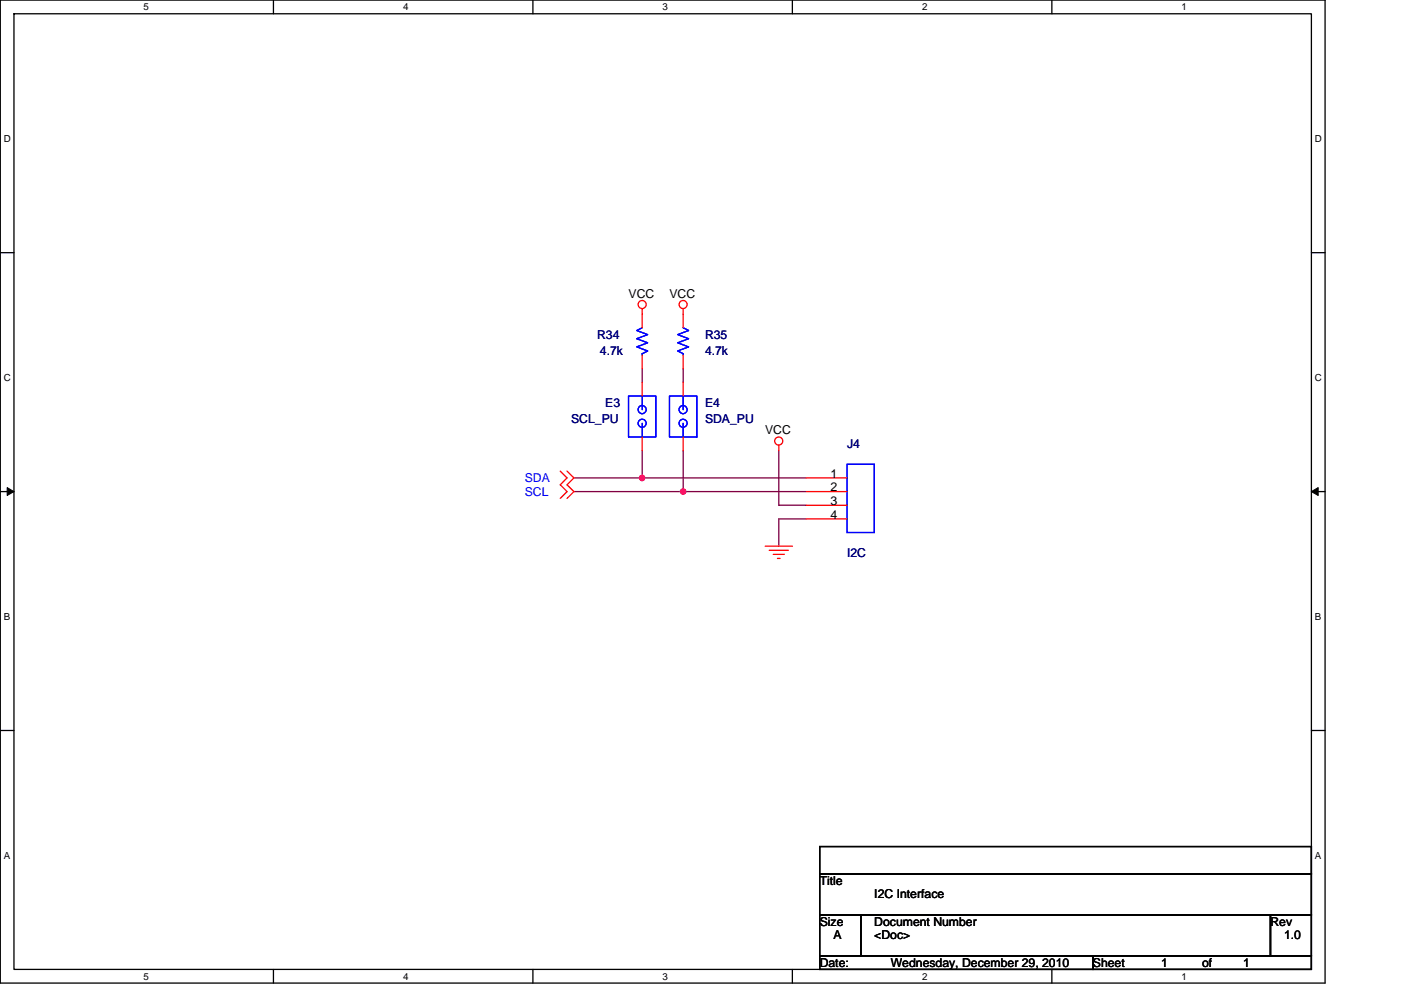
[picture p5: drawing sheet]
<svg xmlns="http://www.w3.org/2000/svg" width="297mm" height="210mm" viewBox="0 0 297 210" stroke-linecap="round" stroke-linejoin="round" font-family="sans-serif">
<path d="M.1 0h280.8v208.5h-280.8zM3 2.9h275v202.7h-275z" fill="none" stroke="#000" stroke-width=".28"/>
<g fill="#fff">
<path d="M30.5 .3h1.1v2.3h-1.1z"/>
<path d="M30.5 205.9h1.1v2.3h-1.1z"/>
</g>
<path d="M58 0v2.9M58 205.6v2.9" fill="none" stroke="#000" stroke-width=".28"/>
<g fill="#fff">
<path d="M85.5 .3h1.1v2.3h-1.1z"/>
<path d="M85.5 205.9h1.1v2.3h-1.1z"/>
</g>
<path d="M113 0v2.9M113 205.6v2.9" fill="none" stroke="#000" stroke-width=".28"/>
<g fill="#fff">
<path d="M140.5 .3h1.1v2.3h-1.1z"/>
<path d="M140.5 205.9h1.1v2.3h-1.1z"/>
</g>
<path d="M168 0v2.9M168 205.6v2.9" fill="none" stroke="#000" stroke-width=".28"/>
<g fill="#fff">
<path d="M195.5 .3h1.2v2.3h-1.2z"/>
<path d="M195.5 205.9h1.2v2.3h-1.2z"/>
</g>
<path d="M223 0v2.9M223 205.6v2.9" fill="none" stroke="#000" stroke-width=".28"/>
<g fill="#fff">
<path d="M250.5 .3h1.2v2.3h-1.2z"/>
<path d="M250.5 205.9h1.2v2.3h-1.2z"/>
<path d="M.8 28.3h1.5v2.3h-1.5z"/>
<path d="M278.8 28.3h1.5v2.3h-1.5z"/>
<path d="M.8 78.9h1.5v2.3h-1.5z"/>
<path d="M278.8 78.9h1.5v2.3h-1.5z"/>
</g>
<path d="M.1 53.6h2.9M278 53.6h2.9" fill="none" stroke="#000" stroke-width=".28"/>
<g fill="#fff">
<path d="M.8 129.6h1.4v2.3h-1.4z"/>
<path d="M278.8 129.6h1.4v2.3h-1.4z"/>
</g>
<path d="M.1 104.3h2.9M278 104.3h2.9" fill="none" stroke="#000" stroke-width=".28"/>
<path d="M1.5 103.4l1.5 .9-1.5 .8zM278 104.3l1.5-.9v1.7z" fill="#000" stroke="#000" stroke-width=".21"/>
<g fill="#fff">
<path d="M.8 180.3h1.4v2.3h-1.4z"/>
<path d="M278.8 180.3h1.4v2.3h-1.4z"/>
</g>
<path d="M.1 154.9h2.9M278 154.9h2.9M173.8 179.6h104.2v5.7h-104.2zM173.8 194h8.7v8.7h-8.7zM173.8 185.3h104.2v8.7h-104.2zM182.5 194h86.9v8.7h-86.9zM269.4 194h8.6v8.7h-8.6zM173.8 202.7h57.9v2.9h-57.9zM231.7 202.7h46.3v2.9h-46.3z" fill="none" stroke="#000" stroke-width=".28"/>
<path d="M136.2 78.2v2.9M144.8 78.2v2.9M136.2 95.6v5.8M144.8 95.6v8.7M165.1 95.6v11.6h5.8M121.7 101.4h14.5M121.7 104.3h23.1M136.2 101.4h34.7M144.8 104.3h26.1M170.9 110.1h-5.8v5.7" fill="none" stroke="#800040" stroke-width=".28"/>
<g fill="#f0f" stroke="#f0f" stroke-width=".28">
<circle cx="136.1" cy="101.4" r=".57"/>
<circle cx="144.8" cy="104.3" r=".57"/>
</g>
<g fill="none" stroke="#f00" stroke-width=".28">
<path d="M136.2 65.5v4M136.2 75.3v2.9M144.8 65.5v4M144.8 75.3v2.9M118.8 99.9l1.4 1.5-1.4 1.4 1.4 1.5-1.4 1.4M120.2 99.9l1.5 1.5-1.5 1.4 1.5 1.5-1.5 1.4M136.2 81.1v2.9M136.2 92.7v2.9M144.8 81.1v2.9M144.8 92.7v2.9M165.1 94.4v1.2M162.2 115.8h5.8"/>
<path d="M163.1 116.7h4M164 117.6h2.3M164.8 118.4h.6M170.9 101.4h8.7M170.9 104.3h8.7M170.9 107.2h8.7M170.9 110.1h8.7"/>
<circle cx="136.2" cy="64.6" r=".86"/>
<circle cx="144.8" cy="64.6" r=".86"/>
<circle cx="165.1" cy="93.5" r=".86"/>
</g>
<g fill="none" stroke="#00f" stroke-width=".28">
<path d="M136.2 69.5l-1.2 .6 2.3 .9-2.3 .8 2.3 .9-2.3 .9 2.3 .8-1.1 .6v.3M144.8 69.5l1.2 .6-2.3 .9 2.3 .8-2.3 .9 2.3 .9-2.3 .8 1.1 .6v.3M133.3 84h5.8v8.7h-5.8zM136.2 89.8v2.9M136.2 84v2.9M141.9 84h5.8v8.7h-5.8zM144.8 89.8v2.9M144.8 84v2.9M179.6 98.5h5.8v14.4h-5.8z"/>
<circle cx="136.2" cy="86.9" r=".86"/>
<circle cx="136.2" cy="89.8" r=".86"/>
<circle cx="144.8" cy="86.9" r=".86"/>
<circle cx="144.8" cy="89.8" r=".86"/>
</g>
<g font-size="2.6">
<text x="133.3" y="63.2">VCC</text>
<text x="141.9" y="63.2">VCC</text>
<text x="162.2" y="92.1">VCC</text>
<text x="176.1" y="101.3">1</text>
<text x="176.1" y="104.2">2</text>
<text x="176.1" y="107.1">3</text>
<text x="176.1" y="110">4</text>
<text x="173.8" y="187.7">Title</text>
<text x="185.4" y="190.6">I2C Interface</text>
<text x="173.8" y="196.4">Size</text>
<text x="185.4" y="196.4">Document Number</text>
<text x="269.4" y="196.4">Rev</text>
<text x="176.7" y="199.3">A</text>
<text x="185.4" y="199.3">&lt;Doc&gt;</text>
<text x="272.2" y="199.3">1.0</text>
<text x="173.8" y="205">Date:</text>
<text x="188.9" y="205">Wednesday, December 29, 2010</text>
<text x="231.7" y="205">Sheet</text>
<text x="246.2" y="205">1</text>
<text x="254.9" y="205">of</text>
<text x="263.6" y="205">1</text>
</g>
<g font-size="2.6" fill="#000080">
<text x="126.6" y="71.8">R34</text>
<text x="149.5" y="71.8">R35</text>
<text x="127.2" y="75.3">4.7k</text>
<text x="149.5" y="75.3">4.7k</text>
<text x="121.1" y="89.8">SCL_PU</text>
<text x="128.3" y="86.3">E3</text>
<text x="149.5" y="86.3">E4</text>
<text x="149.5" y="89.8">SDA_PU</text>
<text x="179.6" y="95">J4</text>
<text x="179.6" y="118.2">I2C</text>
</g>
<g font-size="2.6" fill="#00f">
<text x="111.2" y="102.3">SDA</text>
<text x="111.2" y="105.2">SCL</text>
</g>
<g font-size="2.1">
<text x="30.5" y="2.2">5</text>
<text x="85.5" y="2.2">4</text>
<text x="140.5" y="2.2">3</text>
<text x="195.5" y="2.2">2</text>
<text x="250.5" y="2.2">1</text>
<text x=".8" y="30.1">D</text>
<text x="278.8" y="30.1">D</text>
<text x=".8" y="80.8">C</text>
<text x="278.8" y="80.8">C</text>
<text x=".8" y="131.4">B</text>
<text x="278.8" y="131.4">B</text>
<text x=".8" y="182.1">A</text>
<text x="278.8" y="182.1">A</text>
<text x="30.5" y="207.8">5</text>
<text x="85.5" y="207.8">4</text>
<text x="140.5" y="207.8">3</text>
<text x="195.5" y="207.8">2</text>
<text x="250.5" y="207.8">1</text>
</g>
</svg>
